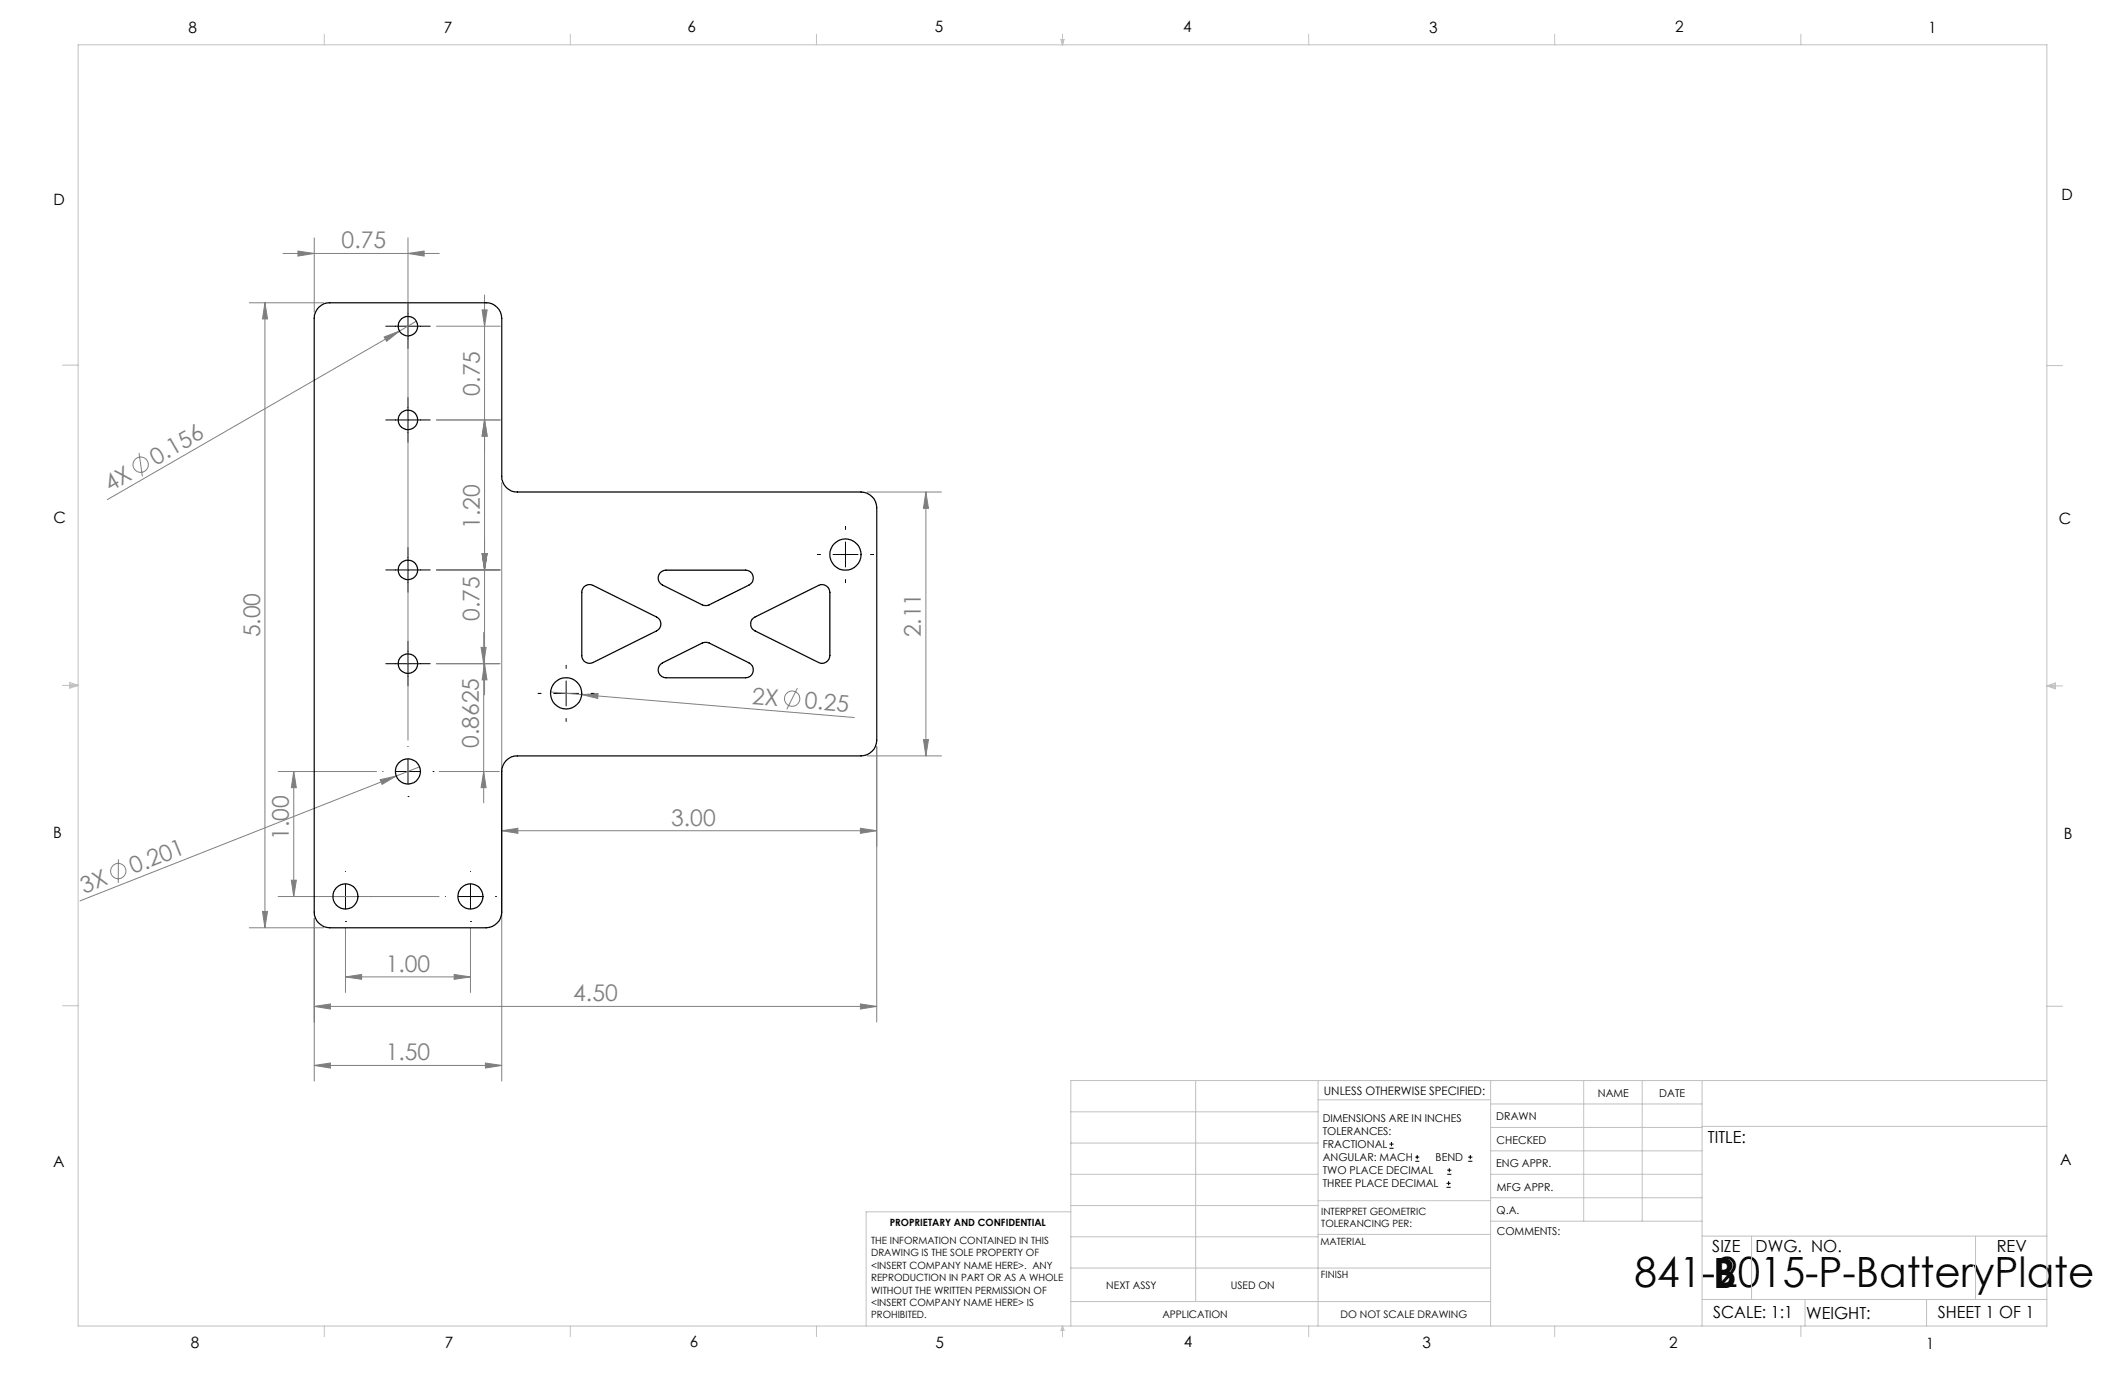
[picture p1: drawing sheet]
<svg xmlns="http://www.w3.org/2000/svg" width="432mm" height="279mm" viewBox="0 0 432 279" stroke-linecap="round" stroke-linejoin="round" font-family="sans-serif">
<g fill="none" stroke="#808080" stroke-width=".2">
<path d="M57.5 51.5h31.8M60.5 51l3.4 .5-3.4 .5zM63.9 48.3v15.1M82.9 51.5l3.3-.5v1zM82.9 48.3v102.1M98.5 59.9v81.3M50.7 61.5h15.1M53.8 61.5v127M53.8 61.5l.6 3.3h-1.1zM78.1 68.5l3.1-1.2-2.6 2.1zM81.2 67.3l-59.4 34.2M84.6 65.3l-3.4 2"/>
<path d="M88.7 66.3h12.9M98 63h1l-.5 3.3zM28.3 92l.6 4.8M88.7 85.3h12.9M98.5 85.3l.5 3.3h-1zM102 98.1v121.6M176.2 100h15.1M188.1 100v53.6M188.1 100l.6 3.3h-1.1zM88.7 115.8h12.9M98 112.5h1l-.5 3.3zM88.7 134.9h12.9"/>
<path d="M97.8 131.6h1l-.5 3.3zM98.3 128.5v34.6M98.5 134.9l.5 3.2h-1zM162 139.8l-2.1 4.3M56.5 156.8h20M59.7 156.8v25.4M59.7 156.8l.5 3.3h-1zM77.3 158.4l3.2-.7-2.9 1.7zM80.5 157.7l-64.2 25.4M85.3 155.8l-4.8 1.9M89.3 156.8h12.2M98.3 156.8l.5 3.3h-1z"/>
<path d="M111.9 140.6l61.7 5.2M118.2 141.1l3.3-.2v1zM176.2 153.6h15.1M178.2 151.7v56M187.6 150.3h1.1l-.6 3.3zM24.1 174.6l-.1 4.8M59.2 178.9h1l-.5 3.3zM102 168.8l3.2-.5v1zM102 168.8h76.2M174.8 168.3l3.4 .5-3.4 .5zM50.7 188.5h15.1M53.3 185.2h1.1l-.6 3.3z"/>
<path d="M56.5 182.2h32.7M63.9 186.6v33.1M70.2 198.5l3.3-.5v1zM70.2 188.5v13.2M70.2 198.5h25.4M92.3 198l3.3 .5-3.3 .5zM95.6 188.5v13.2M63.9 204.5l3.2-.5v1zM63.9 216.5l3.2-.5v1zM63.9 204.5h114.3M63.9 216.5h38.1M98.6 216l3.4 .5-3.4 .5z"/>
<path d="M174.8 204l3.4 .5-3.4 .5z"/>
<circle cx="28.6" cy="94.4" r="1.55"/>
<circle cx="161" cy="142" r="1.56"/>
<circle cx="24" cy="177" r="1.55"/>
</g>
<g fill="none" stroke="#000" stroke-width=".2">
<path d="M78.4 66.3h9M82.9 61.7v9.1M78.4 85.3h9M82.9 80.8v9.1M78.4 115.8h9M82.9 111.3v9M166.1 112.7h.6M169.3 112.7h5M171.8 107v.6M171.8 110.1v5.1M171.8 117.8v.6M176.9 112.7h.6"/>
<path d="M78.4 134.9h9M82.9 130.3v9.1M115 135.2v.6M115 138.4v5M77.8 156.8h.1M80.4 156.8h5M82.9 151.7h.1M82.9 154.2v5.1M88 156.8h.1M109.3 140.9h.7M112.5 140.9h5.1M115 146v.6"/>
<path d="M120.1 140.9h.7M70.2 177.1h.1M70.2 179.6v5.1M82.9 161.9h.1M95.6 177.1h.1M95.6 179.6v5.1M65.1 182.2h.1M67.7 182.2h5M70.2 187.3h.1M75.3 182.2h.1M90.5 182.2h.1M93.1 182.2h5"/>
<path d="M95.6 187.3h.1M100.7 182.2h.1M282.3 233.3h.9M282.3 232.5h.9M282.8 232.1v.8M287.6 236h.8M287.6 235.1h.8M288 234.7v.8M294.1 238.6h.8M294.1 237.8h.8M294.5 237.4v.8M298.3 236h.9"/>
<path d="M298.3 235.1h.9M298.8 234.7v.8M293.9 241.3h.9M293.9 240.5h.9M294.4 240v.8"/>
</g>
<g fill="none" stroke="#c0c0c0" stroke-width=".2">
<path d="M15.9 9.1h400v260.4h-400zM65.9 6.9v2.2M115.9 6.9v2.2M165.9 6.9v2.2M215.6 8h.6l-.3 1.1zM215.7 8l.2 1.1M215.9 6.9v2.2M216 8l-.1 1.1M265.9 6.9v2.2M315.9 6.9v2.2M365.9 6.9v2.2M12.7 74.2h3.2"/>
<path d="M415.9 74.3h3.2M12.7 139.3h3.2M14.2 139.1l1.7 .2M14.2 138.7l1.7 .6-1.7 .5zM15.9 139.3l-1.7 .3M415.9 139.4h3.2M415.9 139.4l1.8-.6v1.2zM415.9 139.4l1.8 .3M417.7 139.2l-1.8 .2M12.7 204.4h3.2M243 219.6v44.9M267.8 219.6v49.9"/>
<path d="M302.9 219.6v49.9M321.8 219.6v28.5M333.7 219.6v28.5M345.9 219.6v49.9M415.9 204.5h3.2M415.9 219.6h-198.3v49.9M217.6 238.6h50.2M217.6 232.3h50.2M217.6 225.9h50.2M267.8 223.5h35.1M302.9 233.9h43M302.9 229.1h43"/>
<path d="M302.9 224.3h43M302.9 238.6h43M345.9 228.9h70M217.6 257.7h85.3M217.6 251.3h50.2M217.6 245h50.2M217.6 246.2h-41.6v23.3M267.8 250.8h35.1M267.8 244h35.1M302.9 248.1h43M302.9 243.4h43M345.9 251.2h70"/>
<path d="M355.9 251.2v12.9M401.4 251.2v12.9M65.9 269.5v2.1M115.9 269.5v2.1M165.9 269.5v2.1M215.9 269.5v2.1M215.9 269.5l.3 .8h-.6zM217.6 264.5h85.3M265.9 269.5v2.1M315.9 269.5v2.1M345.9 264.1h70M365.9 269.5v2.1"/>
<path d="M366.8 264.1v5.4M391.5 264.1v5.4"/>
</g>
<g fill="#808080">
<path d="M77.3 158.4l3.2-.7-2.9 1.7z"/>
<path d="M78.1 68.5l3.1-1.2-2.6 2.1z"/>
<path d="M118.2 141.1l3.3-.2v1z"/>
<path d="M70.2 198.5l3.3-.5v1zM92.3 198l3.3 .5-3.3 .5zM102 168.8l3.2-.5v1zM174.8 168.3l3.4 .5-3.4 .5z"/>
<path d="M63.9 204.5l3.2-.5v1zM174.8 204l3.4 .5-3.4 .5zM63.9 216.5l3.2-.5v1zM98.6 216l3.4 .5-3.4 .5z"/>
<path d="M82.9 51.5l3.3-.5v1zM60.5 51l3.4 .5-3.4 .5z"/>
<path d="M53.3 185.2h1.1l-.6 3.3zM53.8 61.5l.6 3.3h-1.1zM98.3 156.8l.5 3.3h-1zM97.8 131.6h1l-.5 3.3zM98.5 85.3l.5 3.3h-1zM98 63h1l-.5 3.3zM187.6 150.3h1.1l-.6 3.3zM188.1 100l.6 3.3h-1.1z"/>
<path d="M59.7 156.8l.5 3.3h-1zM59.2 178.9h1l-.5 3.3zM98 112.5h1l-.5 3.3zM98.5 134.9l.5 3.2h-1zM98.5 85.3l.5 3.3h-1zM98 112.5h1l-.5 3.3z"/>
</g>
<g fill="none" stroke="#000" stroke-width=".25">
<path d="M64.8 62.4a2.9 2.9 0 0 1 2.2-.9h31.8a3.2 3.2 0 0 1 3.2 3.2v32.1a3.1 3.1 0 0 0 3.1 3.2h69.9a3.3 3.3 0 0 1 3.2 3.2v47.2a3.3 3.3 0 0 1-3.2 3.2h-69.9a3.1 3.1 0 0 0-3.1 3.2v28.5a3.3 3.3 0 0 1-3.2 3.2h-31.8a3.2 3.2 0 0 1-3.1-3.2v-120.6a3.3 3.3 0 0 1 .9-2.3zM118.6 119.3a1.61 1.61 0 0 1 1.9-.3l12.9 6.4a1.57 1.57 0 0 1 .9 1.4 1.57 1.57 0 0 1-.9 1.4l-12.9 6.4a1.58 1.58 0 0 1-2.3-1.4v-12.8l.1-.4zM134.1 116.5l.8-.6h.4h16.2a1.6 1.6 0 0 1 1.5 1.2 1.6 1.6 0 0 1-.8 1.8l-8.2 4.1h-.4l-.9-.1-8.1-4a1.6 1.6 0 0 1-.5-2.4zM134.2 135l8.5-4.3 .5-.2 .8 .1 8.2 4.1a1.6 1.6 0 0 1 .8 1.8 1.6 1.6 0 0 1-1.5 1.2h-16.2a1.6 1.6 0 0 1-1.4-1 1.6 1.6 0 0 1 .3-1.7zM153 125.6l13.3-6.6a1.6 1.6 0 0 1 2.3 1.4v12.8a1.6 1.6 0 0 1-2.3 1.4l-12.9-6.4a1.56 1.56 0 0 1-.4-2.6z"/>
<circle cx="82.9" cy="66.3" r="1.98"/>
<circle cx="82.9" cy="85.3" r="1.98"/>
<circle cx="82.9" cy="115.8" r="1.98"/>
<circle cx="171.8" cy="112.7" r="3.2"/>
<circle cx="82.9" cy="134.9" r="1.98"/>
<circle cx="82.9" cy="156.7" r="2.55"/>
<circle cx="115" cy="140.9" r="3.2"/>
<circle cx="70.2" cy="182.1" r="2.55"/>
<circle cx="95.6" cy="182.1" r="2.55"/>
</g>
<g font-size="8.5">
<text x="332.2" y="261.6">841-2015-P-BatteryPlate</text>
<text x="348.1" y="261.8">B</text>
</g>
<g font-size="4.7" fill="#808080">
<text x="69.4" y="50.5">0.75</text>
<text x="97.5" y="80.4" transform="rotate(-90 97.5 80.4)">0.75</text>
<text x="31.7" y="94.6" transform="rotate(-30 31.7 94.6)">0.156</text>
<text x="22.4" y="100" transform="rotate(-30 22.4 100)">4X</text>
<text x="97.5" y="107.5" transform="rotate(-90 97.5 107.5)">1.20</text>
<text x="52.8" y="129.5" transform="rotate(-90 52.8 129.5)">5.00</text>
<text x="97.5" y="126.2" transform="rotate(-90 97.5 126.2)">0.75</text>
<text x="187.1" y="129.5" transform="rotate(-90 187.1 129.5)">2.11</text>
<text x="152.7" y="143" transform="rotate(5 152.7 143)">2X</text>
<text x="163.4" y="143.9" transform="rotate(5 163.4 143.9)">0.25</text>
<text x="97.3" y="152" transform="rotate(-90 97.3 152)">0.8625</text>
<text x="136.4" y="167.8">3.00</text>
<text x="58.7" y="170.7" transform="rotate(-90 58.7 170.7)">1.00</text>
<text x="27.1" y="177.6" transform="rotate(-22 27.1 177.6)">0.201</text>
<text x="17.1" y="181.6" transform="rotate(-22 17.1 181.6)">3X</text>
<text x="78.4" y="197.5">1.00</text>
<text x="116.5" y="203.5">4.50</text>
<text x="78.4" y="215.5">1.50</text>
</g>
<g font-size="3.4">
<text x="347.1" y="232.3">TITLE:</text>
<text x="347.9" y="254.3">SIZE</text>
<text x="356.7" y="254.4">DWG. NO.</text>
<text x="405.7" y="254.5">REV</text>
<text x="348.1" y="267.9">SCALE: 1:1</text>
<text x="367" y="268">WEIGHT:</text>
<text x="393.8" y="267.9">SHEET 1 OF 1</text>
</g>
<g font-size="3.2">
<text x="38.3" y="6.7">8</text>
<text x="90.2" y="6.7">7</text>
<text x="139.7" y="6.5">6</text>
<text x="190" y="6.5">5</text>
<text x="240.4" y="6.5">4</text>
<text x="290.4" y="6.7">3</text>
<text x="340.4" y="6.5">2</text>
<text x="391.9" y="6.7">1</text>
<text x="10.9" y="41.6">D</text>
<text x="418.9" y="40.7">D</text>
<text x="10.9" y="106.3">C</text>
<text x="418.4" y="106.4">C</text>
<text x="10.8" y="170.2">B</text>
<text x="419.4" y="170.6">B</text>
<text x="10.8" y="237.2">A</text>
<text x="418.6" y="236.8">A</text>
<text x="38.8" y="273.8">8</text>
<text x="90.4" y="273.8">7</text>
<text x="140.2" y="273.8">6</text>
<text x="190.1" y="273.9">5</text>
<text x="240.5" y="273.8">4</text>
<text x="289" y="273.9">3</text>
<text x="339.1" y="273.8">2</text>
<text x="391.4" y="274.1">1</text>
</g>
<text font-size="2.4" x="269" y="222.4">UNLESS OTHERWISE SPECIFIED:</text>
<g font-size="2.2">
<text x="268.8" y="228">DIMENSIONS ARE IN INCHES</text>
<text x="304.1" y="227.7">DRAWN</text>
<text x="324.7" y="222.9">NAME</text>
<text x="337.2" y="222.9">DATE</text>
<text x="268.8" y="230.6">TOLERANCES:</text>
<text x="268.8" y="233.3">FRACTIONAL</text>
<text x="304.1" y="232.6">CHECKED</text>
<text x="268.8" y="236">ANGULAR: MACH</text>
<text x="268.8" y="238.6">TWO PLACE DECIMAL</text>
<text x="291.7" y="236">BEND</text>
<text x="304" y="237.2">ENG APPR.</text>
<text x="268.8" y="241.3">THREE PLACE DECIMAL</text>
<text x="304.2" y="241.9">MFG APPR.</text>
<text x="304.1" y="246.7">Q.A.</text>
<text x="304.1" y="250.9">COMMENTS:</text>
</g>
<g font-size="2.1">
<text x="224.8" y="262">NEXT ASSY</text>
<text x="250.1" y="261.9">USED ON</text>
<text x="236.2" y="267.8">APPLICATION</text>
<text x="272.4" y="267.8">DO NOT SCALE DRAWING</text>
</g>
<g font-size="2">
<text x="180.8" y="249.2">PROPRIETARY AND CONFIDENTIAL</text>
<text x="268.5" y="246.8">INTERPRET GEOMETRIC</text>
<text x="268.5" y="249.4">TOLERANCING PER:</text>
<text x="177" y="252.8">THE INFORMATION CONTAINED IN THIS</text>
<text x="177" y="255.3">DRAWING IS THE SOLE PROPERTY OF</text>
<text x="177" y="257.8">&lt;INSERT COMPANY NAME HERE&gt;. ANY</text>
<text x="268.3" y="252.9">MATERIAL</text>
<text x="177" y="260.3">REPRODUCTION IN PART OR AS A WHOLE</text>
<text x="177" y="262.9">WITHOUT THE WRITTEN PERMISSION OF</text>
<text x="268.4" y="259.7">FINISH</text>
<text x="177" y="265.4">&lt;INSERT COMPANY NAME HERE&gt; IS</text>
<text x="177" y="267.9">PROHIBITED.</text>
</g>
</svg>
